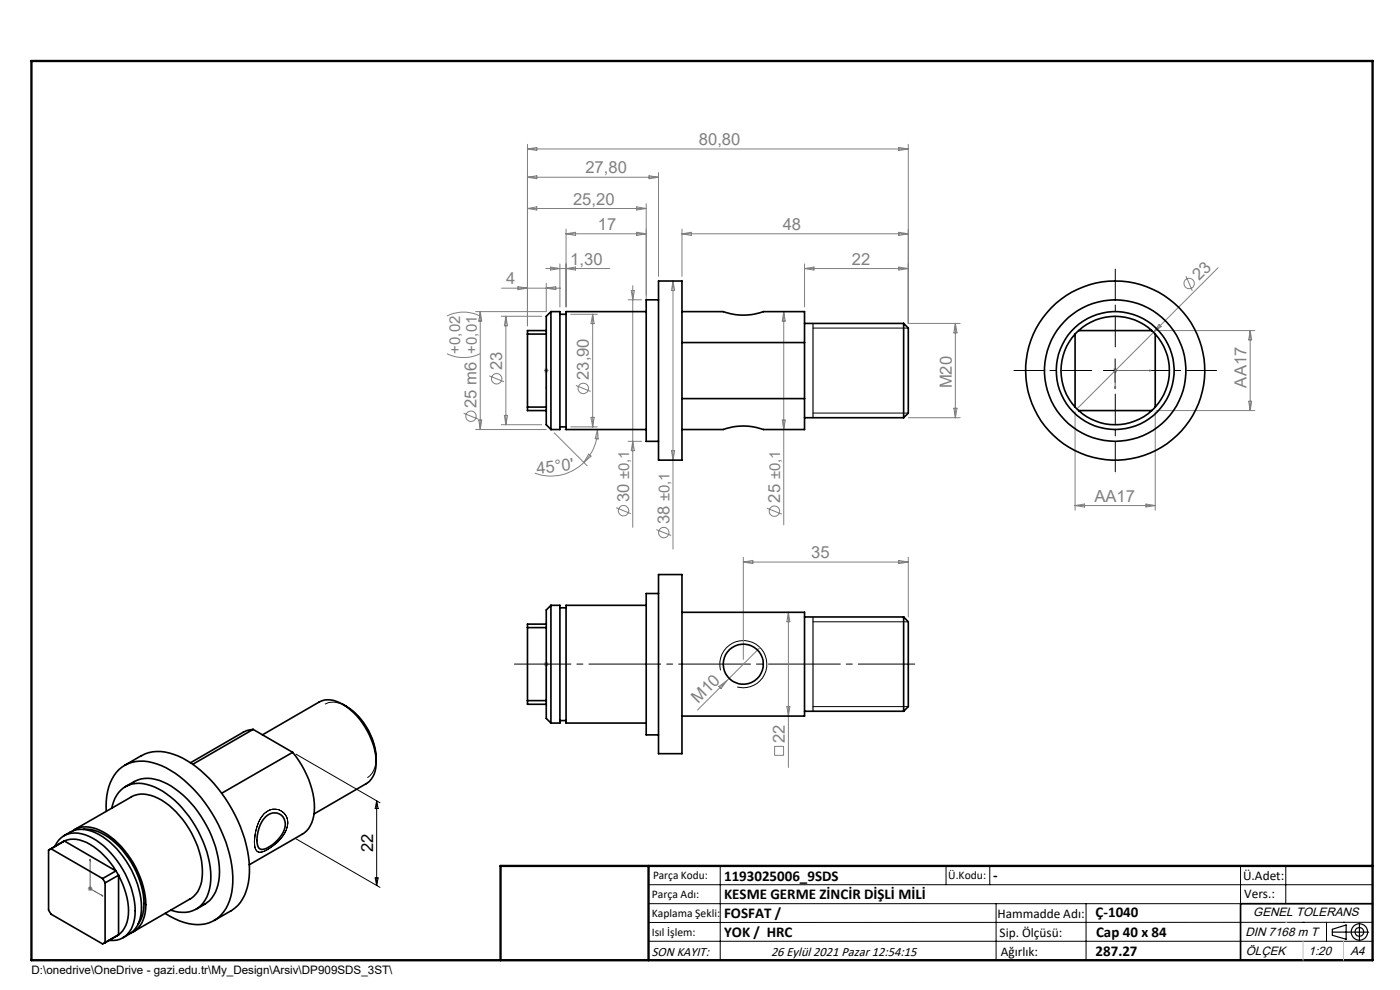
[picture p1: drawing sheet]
<svg xmlns="http://www.w3.org/2000/svg" width="297mm" height="210mm" viewBox="0 0 297 210" stroke-linecap="round" stroke-linejoin="round" font-family="sans-serif">
<g fill="none" stroke="#808080" stroke-width=".21">
<path d="M111.9 30.6v38.5M111.9 31.6h80.8M111.9 31.6l2-.3v.6zM111.9 37.6l2-.3v.6zM111.9 37.6h27.8M137.7 37.3l2 .3-2 .3zM139.7 36.6v22M190.7 31.3l2 .3-2 .3zM192.7 30.6v38h11M111.9 44.2l2-.3v.6zM111.9 44.2h25.2M115.8 57h13.6"/>
<path d="M116.8 56.6l2 .4-2 .3zM118.8 56v9.1M120.1 48.6v16.5M120.1 49.6h17M120.1 49.6l2-.3v.6zM120.1 57l2-.4v.7zM135.1 49.3l2 .3-2 .3zM135.1 43.9l2 .3-2 .3zM137.1 43.2v21.9M142.8 59.6l.3 2h-.6zM142.8 59.6v56.9M144.7 49.6h48"/>
<path d="M144.7 48.6v10M144.7 49.6l2-.3v.6zM170.7 57h22M170.7 56v9.1M170.7 57l2-.4v.7zM190.7 49.3l2 .3-2 .3zM190.7 56.6l2 .4-2 .3zM251.6 58.6l1.3 3.1M258.4 56.8l-29.9 29.9M94.8 75a8 8 0 0 0 7 0M94.8 67a8 8 0 0 1 7 0M101.9 66.1l.3 2h-.6z"/>
<path d="M101.9 66.1v25M103.8 79.7l3.1 1.3M106.3 67.1h8.6M106.4 61.1h12.5M107.3 67.1v23M107.3 67.1l.4 2h-.7zM109.9 60.8l2 .3-2 .3zM115.4 78.6h1M115.5 78.2l.7 .7M115.9 78.1v1M115.9 60.1v6h-15M115.9 61.1l2-.3v.6z"/>
<path d="M116.2 78.2l-.7 .7M121.1 66.7h5.6M125.7 66.7l.3 1.9h-.6zM125.7 66.7v23.8M133.2 63.6h2.9M133.9 61.6h.7l-.4 2zM134.2 60.6v51.3M166.3 66.1v45.2M166.3 66.1l.3 2h-.7zM202.7 68.6v20M202.7 68.6l.3 2h-.6zM236.1 78.6h1"/>
<path d="M236.2 78.2l.7 .7M236.6 78.1v1M236.9 78.2l-.7 .7M244 69.8l.4 .4M245.3 70.1h20.9M245.9 68.8l.4 .5-1.6 1.2zM265.2 70.1v17M265.2 70.1l.3 2h-.6zM98.4 87.7l3.1 1.2M100.9 91.1h15M101.6 89.1h.6l-.3 2zM106.3 90.1h8.6"/>
<path d="M107 88.1h.7l-.4 2zM117.6 91.8l7 7M119.8 91.1h8M121.1 90.5h5.6M122.2 81.8l3.1 1.2M123.9 98.1a9.8 9.8 0 0 1-10.4 2.3M124.9 96.3l.5 .5-1.5 1.3zM125.4 88.5h.6l-.3 2zM126.8 91.1l.1 2h-.6zM126.8 91.1a9.9 9.9 0 0 1-2.9 7M133.2 93.6h2.9M134.2 93.6l.4 2h-.7z"/>
<path d="M142.5 95.6h.6l-.3 2zM165.9 89.1h.7l-.3 2zM192.7 88.6h11M202.4 86.6h.6l-.3 2zM228.1 87.3v20.9M245.1 87.3v20.9M245.3 87.1h20.9M264.9 85.1h.6l-.3 2zM130.7 107.7l3.1 1.3M139.2 112.4l3.2 1.2M157.7 118.2v21.7M157.7 119.2h35"/>
<path d="M157.7 119.2l2-.3v.6zM162.7 107.8l3.2 1.3M190.7 118.9l2 .3-2 .3zM192.7 118.2v12.7M228.1 107.2h17M228.1 107.2l2-.3v.7zM243.1 106.9l2 .3-2 .4zM161.2 137.4l-13.2 13.2M167.3 129.9v32.9M167.3 129.9l.3 2h-.7zM115.4 140.9h1M115.5 140.5l.7 .7"/>
<path d="M115.9 140.4v1M116.2 140.5l-.7 .7M152.5 145.6l1.7-1.2-1.2 1.7zM164.3 158.3h1.9v1.9h-1.9zM166.9 149.9h.7l-.3 2zM18.6 188.5h1M18.8 188.2l.7 .7M19.1 188v1M19.5 188.2l-.7 .7"/>
<circle cx="252.3" cy="60.1" r="1.11"/>
<circle cx="99.9" cy="88.3" r="1.11"/>
<circle cx="105.4" cy="80.3" r="1.11"/>
<circle cx="123.7" cy="82.4" r="1.11"/>
<circle cx="132.3" cy="108.3" r="1.09"/>
<circle cx="140.8" cy="113" r="1.11"/>
<circle cx="164.3" cy="108.5" r="1.11"/>
</g>
<g fill="none" stroke="#000" stroke-width=".21">
<path d="M152.7 66.1h.1M172.5 69.6h20.2M234.1 78.6h5M236.6 76.1v5M172.5 87.6h20.2M172.5 131.9h20.2M62.8 160l17.8 10.3M68.9 149.4a4.4 4.4 0 0 1 4.5 .4 13.7 13.7 0 0 1 6.4 11.8l-.1 .7a3.8 3.8 0 0 1-1.8 2.7M152.9 142.2a5 5 0 0 1 4.4-6.3 5 5 0 0 1 5.4 5.4 5 5 0 0 1-6.3 4.4M172.5 149.9h20.2M56.1 172.6a2.93 2.93 0 0 1 3.8-.4 2.93 2.93 0 0 1 .8 3.8 9.6 9.6 0 0 1-5.2 4.8 1.28 1.28 0 0 1-1.5-1.6 9.6 9.6 0 0 1 2.1-6.6zM62.8 177.9l17.8 10.3"/>
<path d="M79.9 169.9v17.9M79.9 169.9l.3 1.6h-.6zM79.6 186.2h.6l-.3 1.6zM137.6 187.7h153.6M137.6 191.7h153.6M137.6 199.7h153.6M152.8 183.7v20M200.7 183.7v4M210 183.7v4M211.3 191.7v12M230.4 191.7v12M263.2 183.7v20"/>
<path d="M272.8 183.7v8M276.4 195.6h.1M281.4 195.6v4.1M285 195.6h.1M291.2 195.6l-153.6 .1"/>
</g>
<g fill="none" stroke="#000" stroke-width=".25">
<path d="M172.5 68.6v20M172.5 130.9v20M172.5 150.9h.1M282.6 197.7h7.8M282.6 197.1l3-.9v3l-3-.8zM288.4 195.8v3.8M106.2 203.7h185"/>
<circle cx="288.4" cy="197.7" r="1.74"/>
<circle cx="288.4" cy="197.7" r=".93"/>
</g>
<g fill="none" stroke="#00f" stroke-width=".21">
<path d="M115.9 78.5v.2zM115.9 78.6h.1M115.9 78.6v3.9M243.9 78.5l.4 .1-.4 .1zM244.3 78.6h-7.7v3.9M115.9 82.5v-.4v.4M236.5 82.1h.2l-.1 .4zM115.9 140.8v.2zM115.9 148.6v-.4v.4M115.9 140.9h.1M115.9 140.9v7.7M19.1 182.2v6.3l2.7 1.6"/>
<path d="M19.1 182.2l.1 .4-.1-.1zM21.6 189.9l.2 .2-.2-.1z"/>
</g>
<path d="M194.1 140.9h-85" fill="none" stroke="#000" stroke-width=".21" stroke-dasharray="15.2 1.3 1.3 1.3" stroke-dashoffset="3.3"/>
<path d="M231.6 78.6h-16.5M236.6 73.6v-16.5M241.6 78.6h16.5M236.6 83.6v16.5" fill="none" stroke="#000" stroke-width=".21" stroke-dasharray="15.2 1.3 1.3 1.3" stroke-dashoffset="8.9"/>
<path d="M291.2 191.7h-28v12" fill="none" stroke="#000" stroke-width=".35"/>
<path d="M6.7 12.9h284.5v190.8h-284.5zM137.6 183.7v20M291.2 183.7h-185v20" fill="none" stroke="#000" stroke-width=".5"/>
<path d="M276.4 199.7v4M285 199.7v4" fill="none" stroke="#c0c0c0" stroke-width=".21"/>
<path d="M272.8 195.6h.1" fill="none" stroke="#c0c0c0" stroke-width=".25"/>
<g fill="#00f">
<path d="M115.9 82.1v.4zM115.9 78.5v.2z"/>
<path d="M115.9 140.8v.2zM115.9 148.2v.4z"/>
<path d="M21.6 189.9l.2 .2-.2-.1zM19.1 182.2l.1 .4-.1-.1z"/>
<path d="M236.5 82.1h.2l-.1 .4zM243.9 78.5l.4 .1-.4 .1z"/>
</g>
<g fill="none" stroke="#000" stroke-width=".35">
<path d="M139.7 59.6h5v38h-5zM111.9 70.9v15.5M111.9 70.9h4M115.9 70.9v15.5M115.9 70.1v.8M115.9 70.1h-4v.8M116.9 66.1h1.9v25h-1.9M116.9 66.1v25M116.9 66.1l-1 1v3M118.8 66.7h1.3M137.1 66.1h-17v25h17M139.7 63.6h-2.6v30h2.6"/>
<path d="M144.7 66.1h8.7a12.5 12.5 0 0 0 8.5 0h8.8v6.6M144.7 72.7h26M170.7 68.6h21M170.7 72.7v11.9M191.7 68.6v20M191.7 68.6l1 1v18l-1 1M228.1 70.9a11.5 11.5 0 0 0 0 15.5M228.1 70.9v15.5M228.8 70.1l-.7 .8M228.8 70.1a11.4 11.4 0 0 1 15.5 0M228.8 70.1h15.5M244.3 70.1l.8 .8"/>
<path d="M245.1 70.9a11.5 11.5 0 0 1 0 15.5M245.1 70.9v15.5M111.9 86.4v.7h4M111.9 86.4h4M115.9 87.1v3l1 1M115.9 86.4v.7M118.8 90.5h1.3M144.7 84.6h26M170.7 84.6v6.5h-8.8a12.5 12.5 0 0 0-8.5 0h-8.7M170.7 88.6h21M228.1 86.4l.7 .7M228.8 87.1a11.5 11.5 0 0 0 15.5 0"/>
<path d="M228.8 87.1h15.5M245.1 86.4l-.8 .7M111.9 133.1v15.5M111.9 133.1h4M115.9 133.1v15.5M115.9 132.4v.7M115.9 132.4h-4v.7M116.9 128.4l-1 1v3M116.9 128.4v25M116.9 128.4h1.9v25h-1.9M118.8 128.9h1.3M137.1 128.4h-17v25h17"/>
<path d="M139.7 121.9h5v38h-5zM139.7 125.9h-2.6v30h2.6M144.7 129.9h26v22h-26M170.7 130.9h21M191.7 130.9v20M191.7 130.9l1 1v18l-1 1M53.7 154.7l-1.3 .3-.8 .3-11.2 6.5M53.7 154.7l8.4 4.9M53.7 154.7l-12.8 7.4M55.7 155.9l12-7a4.9 4.9 0 0 1 5.2 .6 15.7 15.7 0 0 1 6.9 12.6 4.8 4.8 0 0 1-2.1 4.1l-11.1 6.4M62.1 159.6a18.3 18.3 0 0 1 4.5 13.4 5.6 5.6 0 0 1-2.5 3.9l-11.2 6.5M62.1 159.6l-15.1 8.7"/>
<path d="M72.7 149.4a14 14 0 0 1 7.1 12.2M111.9 148.6v.8h4M111.9 148.6h4M115.9 149.4v3l1 1M115.9 148.6v.8M118.8 152.9h1.3M170.7 150.9h21M11.6 179.6a4.7 4.7 0 0 1 6.5-2.5 17.2 17.2 0 0 1 8.9 9.2 13.8 13.8 0 0 1 1.1 10.1 4.6 4.6 0 0 1-5 3.1M13.6 177.3a6.2 6.2 0 0 1 7.4-.3 19.3 19.3 0 0 1 9 16.3 6 6 0 0 1-3.9 5.6M13.7 178.4a6.2 6.2 0 0 1 6.2 1.2l1.4 1.2 1.5 1.4 1.8 2.5M13.7 178.4l-.3 .1M13.7 178.4l-3.2 1.8"/>
<path d="M13.7 178.4l10.9 6.3M15.4 176.3a5.8 5.8 0 0 1 6.5 .2 19.1 19.1 0 0 1 9 16.3 5.6 5.6 0 0 1-3 5.1M15.8 176l12.1-7a5.6 5.6 0 0 1 5.6 .3 19.2 19.2 0 0 1 9.4 16.1 6 6 0 0 1-2.5 5.3l-12.1 6.9M17.6 175.9a8.9 8.9 0 0 1 7 3 18.5 18.5 0 0 1 5.9 13.6 6.5 6.5 0 0 1-1.2 3.6M22.5 172.1a11.1 11.1 0 0 1 2.8-8.9 7.6 7.6 0 0 1 8-1.1 24 24 0 0 1 11.7 10.5 25.6 25.6 0 0 1 4.2 16.6 7.8 7.8 0 0 1-5.7 6.8 11.8 11.8 0 0 1-8.4-2.3M23.7 171.4a5.8 5.8 0 0 1 8.3-4.8 19 19 0 0 1 9.5 8.7 20.3 20.3 0 0 1 3.1 12.5 6 6 0 0 1-5.2 5.7 7.1 7.1 0 0 1-3.2-.4M26.5 162.3l3.5-2a8.6 8.6 0 0 1 7.8 .1 27.3 27.3 0 0 1 12.7 13.8 22.3 22.3 0 0 1 2 13.9 7.6 7.6 0 0 1-3.5 5.1l-3.6 2.1M26.6 166.9l1.9-1.1a7.1 7.1 0 0 1 7 .5 23.5 23.5 0 0 1 11.1 18.6 7.7 7.7 0 0 1-5 8M56.3 173.3a2.43 2.43 0 0 1 3.2-.5 2.43 2.43 0 0 1 .8 3.2 7.2 7.2 0 0 1-4.8 4.2 1.53 1.53 0 0 1-1-1.9 7.6 7.6 0 0 1 1.8-5zM21.8 186.4l.5 .9M21.8 186.4l-11-6.4-.5 .3 .1 12.9 .4 .7 11 6.3 .5-.3M22.3 187.3v12.6"/>
<path d="M24.6 184.7l.6 1M24.6 184.7l-2.8 1.7M25.2 198.3l-3.2 1.8M25.2 185.7a14.4 14.4 0 0 1 1.8 9.9l-.3 .7a4.5 4.5 0 0 1-1.5 2M25.2 185.7l-2.9 1.6M25.2 198.3l-2.9 1.6M25.2 185.7v12.6"/>
<circle cx="236.6" cy="78.6" r="15"/>
<circle cx="236.6" cy="78.6" r="19"/>
<circle cx="236.6" cy="78.6" r="12.5"/>
<circle cx="157.7" cy="140.9" r="4.2"/>
</g>
<g font-size="3.5" fill="#808080">
<text x="148.3" y="30.8">80,80</text>
<text x="124.2" y="36.8">27,80</text>
<text x="121.6" y="43.4">25,20</text>
<text x="126.8" y="48.8">17</text>
<text x="166.1" y="48.8">48</text>
<text x="121" y="56.2">1,30</text>
<text x="180.7" y="56.2">22</text>
<text x="254.4" y="59.7" transform="rotate(-45 254.4 59.7)">23</text>
<text x="107.4" y="60.3">4</text>
<text x="106.6" y="78.5" transform="rotate(-90 106.6 78.5)">23</text>
<text x="124.9" y="80.6" transform="rotate(-90 124.9 80.6)">23,90</text>
<text x="201.9" y="82.4" transform="rotate(-90 201.9 82.4)">M20</text>
<text x="264.4" y="82.2" transform="rotate(-90 264.4 82.2)">AA17</text>
<text x="101.1" y="86.5" transform="rotate(-90 101.1 86.5)">25 m6 +0,01</text>
<text x="113.9" y="100.6" transform="rotate(-6 113.9 100.6)">45°0'</text>
<text x="133.5" y="106.5" transform="rotate(-90 133.5 106.5)">30 ±0,1</text>
<text x="165.5" y="106.6" transform="rotate(-90 165.5 106.6)">25 ±0,1</text>
<text x="232.2" y="106.4">AA17</text>
<text x="142" y="111.2" transform="rotate(-90 142 111.2)">38 ±0,1</text>
<text x="172.1" y="118.4">35</text>
<text x="148.1" y="149.4" transform="rotate(-45 148.1 149.4)">M10</text>
<text x="166.5" y="157.7" transform="rotate(-90 166.5 157.7)">22</text>
</g>
<text font-size="3.5" x="79.1" y="180.8" transform="rotate(-90 79.1 180.8)">22</text>
<text font-size="3.2" fill="#808080" x="97.6" y="75" transform="rotate(-90 97.6 75)">+0,02</text>
<g font-size="3.2">
<text x="153.6" y="186.8">1193025006_9SDS</text>
<text x="153.6" y="190.8">KESME GERME ZİNCİR DİŞLİ MİLİ</text>
<text x="210.7" y="186.6">-</text>
<text x="153.6" y="194.8">FOSFAT /</text>
<text x="232.4" y="194.5">Ç-1040</text>
<text x="153.6" y="198.8">YOK / HRC</text>
<text x="232.4" y="202.8">287.27</text>
<text x="232.5" y="198.8">Cap 40 x 84</text>
</g>
<g font-size="2.8">
<text x="263.7" y="186.7">Ü.Adet:</text>
<text x="263.9" y="190.5">Vers.:</text>
<text x="211.6" y="194.8">Hammadde Adı:</text>
<text x="138.3" y="202.8">SON KAYIT:</text>
<text x="163.6" y="202.8">26 Eylül 2021 Pazar 12:54:15</text>
<text x="212.1" y="198.7">Sip. Ölçüsü:</text>
<text x="212.3" y="202.7">Ağırlık:</text>
</g>
<g font-size="2.6">
<text x="265.9" y="194.4">GENEL TOLERANS</text>
<text x="264.2" y="198.5">DIN 7168 m T</text>
<text x="264.3" y="202.6">ÖLÇEK</text>
<text x="277.6" y="202.6">1:20</text>
<text x="286.5" y="202.6">A4</text>
</g>
<g font-size="2.5">
<text x="138.3" y="190.5">Parça Adı:</text>
<text x="138.5" y="186.5">Parça Kodu:</text>
<text x="201.2" y="186.5">Ü.Kodu:</text>
<text x="138.3" y="194.5">Kaplama Şekli:</text>
<text x="138.3" y="198.6">Isıl İşlem:</text>
<text x="6.7" y="206.7">D:\onedrive\OneDrive - gazi.edu.tr\My_Design\Arsiv\DP909SDS_3ST\</text>
</g>
</svg>
